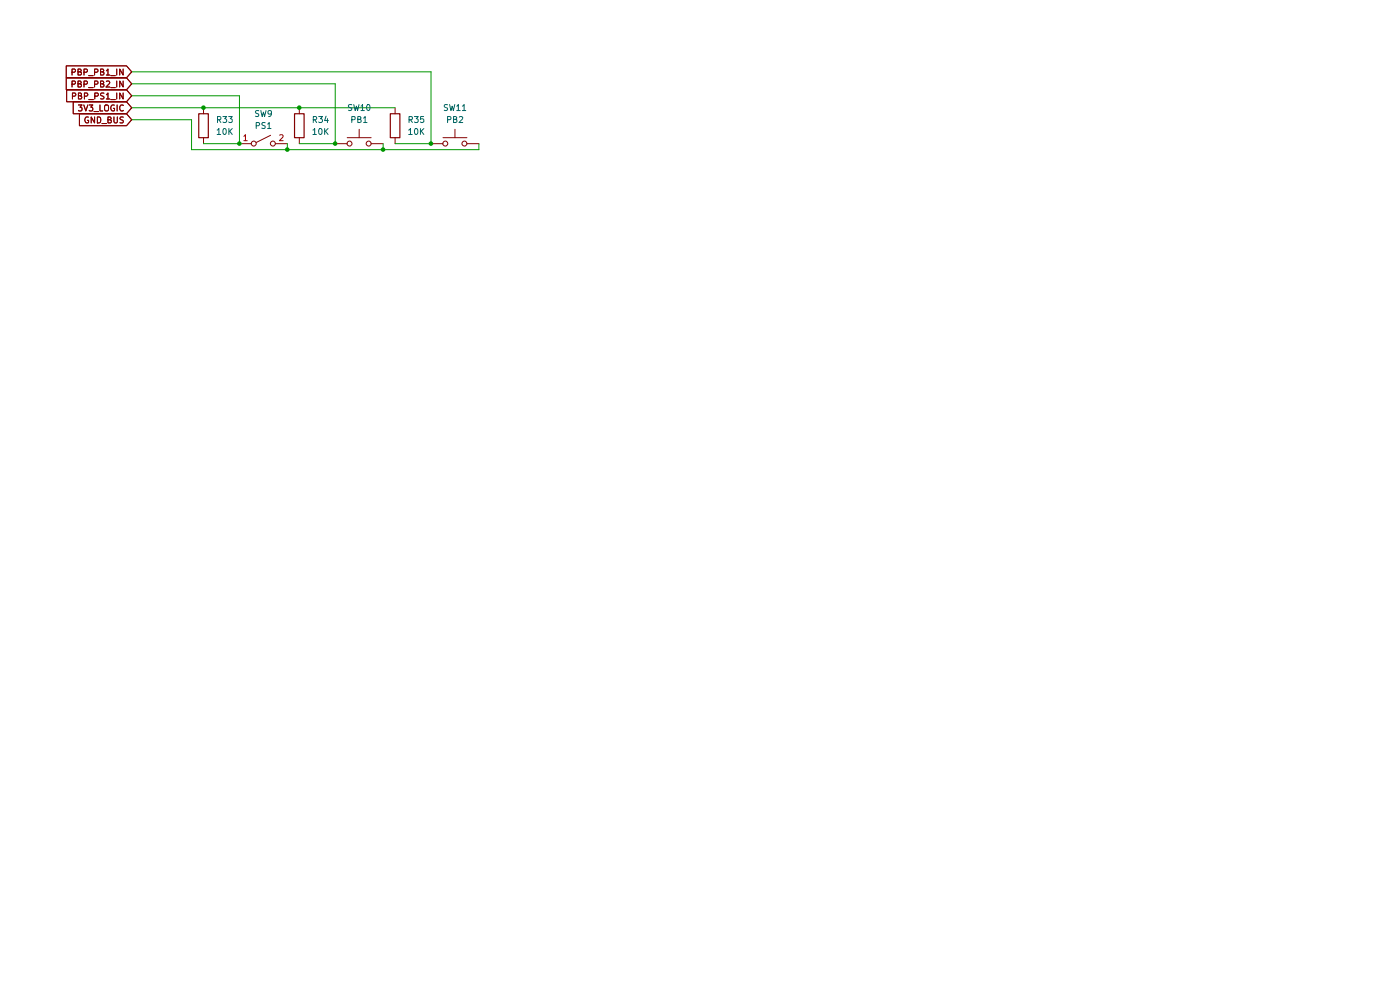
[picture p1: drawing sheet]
(kicad_sch
 (version 20260306)
 (generator "eeschema")
 (generator_version "10.0")
 (paper "A4")
 (lib_symbols
  (symbol "Device:R"
   (pin_numbers (hide yes))
   (pin_names
    (offset 0)) (exclude_from_sim no) (in_bom yes) (on_board yes)
   (in_pos_files yes)
   (duplicate_pin_numbers_are_jumpers no)
   (property "Reference" "R" (at 2.032 0 90) (show_name no) (do_not_autoplace no) (effects (font (size 1.27 1.27))))
   (property "Value" "R" (at 0 0 90) (show_name no) (do_not_autoplace no) (effects (font (size 1.27 1.27))))
   (property "Footprint" "" (at -1.778 0 90) (show_name no) (do_not_autoplace no) (hide yes) (effects (font (size 1.27 1.27))))
   (property "Datasheet" "" (at 0 0 0) (show_name no) (do_not_autoplace no) (hide yes) (effects (font (size 1.27 1.27))))
   (property "Description" "Resistor" (at 0 0 0) (show_name no) (do_not_autoplace no) (hide yes) (effects (font (size 1.27 1.27))))
   (symbol "R_0_1"
    (rectangle (start -1.016 -2.54) (end 1.016 2.54) (stroke (width 0.254) (type default)) (fill (type none))))
   (symbol "R_1_1"
    (pin passive line (at 0 3.81 270) (length 1.27) (name "" (effects (font (size 1.27 1.27)))) (number "1" (effects (font (size 1.27 1.27)))))
    (pin passive line (at 0 -3.81 90) (length 1.27) (name "" (effects (font (size 1.27 1.27)))) (number "2" (effects (font (size 1.27 1.27))))))
   (embedded_fonts no))
  (symbol "Switch:SW_Push"
   (pin_numbers (hide yes))
   (pin_names
    (offset 1.016) (hide yes)) (exclude_from_sim no) (in_bom yes) (on_board yes)
   (in_pos_files yes)
   (duplicate_pin_numbers_are_jumpers no)
   (property "Reference" "SW" (at 1.27 2.54 0) (show_name no) (do_not_autoplace no) (effects (font (size 1.27 1.27)) (justify left)))
   (property "Value" "SW_Push" (at 0 -1.524 0) (show_name no) (do_not_autoplace no) (effects (font (size 1.27 1.27))))
   (property "Footprint" "" (at 0 5.08 0) (show_name no) (do_not_autoplace no) (hide yes) (effects (font (size 1.27 1.27))))
   (property "Datasheet" "" (at 0 5.08 0) (show_name no) (do_not_autoplace no) (hide yes) (effects (font (size 1.27 1.27))))
   (property "Description" "Push button switch, generic, two pins" (at 0 0 0) (show_name no) (do_not_autoplace no) (hide yes) (effects (font (size 1.27 1.27))))
   (symbol "SW_Push_0_1"
    (circle (center -2.032 0) (radius 0.508) (stroke (width 0) (type default)) (fill (type none)))
    (polyline (pts (xy 0 1.27) (xy 0 3.048)) (stroke (width 0) (type default)) (fill (type none)))
    (circle (center 2.032 0) (radius 0.508) (stroke (width 0) (type default)) (fill (type none)))
    (polyline (pts (xy 2.54 1.27) (xy -2.54 1.27)) (stroke (width 0) (type default)) (fill (type none)))
    (pin passive line (at -5.08 0 0) (length 2.54) (name "1" (effects (font (size 1.27 1.27)))) (number "1" (effects (font (size 1.27 1.27)))))
    (pin passive line (at 5.08 0 180) (length 2.54) (name "2" (effects (font (size 1.27 1.27)))) (number "2" (effects (font (size 1.27 1.27))))))
   (embedded_fonts no))
  (symbol "Switch:SW_SPST"
   (pin_names
    (offset 0) (hide yes)) (exclude_from_sim no) (in_bom yes) (on_board yes)
   (in_pos_files yes)
   (duplicate_pin_numbers_are_jumpers no)
   (property "Reference" "SW" (at 0 3.175 0) (show_name no) (do_not_autoplace no) (effects (font (size 1.27 1.27))))
   (property "Value" "SW_SPST" (at 0 -2.54 0) (show_name no) (do_not_autoplace no) (effects (font (size 1.27 1.27))))
   (property "Footprint" "" (at 0 0 0) (show_name no) (do_not_autoplace no) (hide yes) (effects (font (size 1.27 1.27))))
   (property "Datasheet" "" (at 0 0 0) (show_name no) (do_not_autoplace no) (hide yes) (effects (font (size 1.27 1.27))))
   (property "Description" "Single Pole Single Throw (SPST) switch" (at 0 0 0) (show_name no) (do_not_autoplace no) (hide yes) (effects (font (size 1.27 1.27))))
   (symbol "SW_SPST_0_0"
    (circle (center -2.032 0) (radius 0.508) (stroke (width 0) (type default)) (fill (type none)))
    (polyline (pts (xy -1.524 0.254) (xy 1.524 1.778)) (stroke (width 0) (type default)) (fill (type none)))
    (circle (center 2.032 0) (radius 0.508) (stroke (width 0) (type default)) (fill (type none))))
   (symbol "SW_SPST_1_1"
    (pin passive line (at -5.08 0 0) (length 2.54) (name "A" (effects (font (size 1.27 1.27)))) (number "1" (effects (font (size 1.27 1.27)))))
    (pin passive line (at 5.08 0 180) (length 2.54) (name "B" (effects (font (size 1.27 1.27)))) (number "2" (effects (font (size 1.27 1.27))))))
   (embedded_fonts no)))
 (junction
  (at 71.12 30.48)
  (diameter 0)
  (color 0 0 0 0))
 (junction
  (at 60.96 31.75)
  (diameter 0)
  (color 0 0 0 0))
 (junction
  (at 43.18 22.86)
  (diameter 0)
  (color 0 0 0 0))
 (junction
  (at 81.28 31.75)
  (diameter 0)
  (color 0 0 0 0))
 (junction
  (at 63.5 22.86)
  (diameter 0)
  (color 0 0 0 0))
 (junction
  (at 91.44 30.48)
  (diameter 0)
  (color 0 0 0 0))
 (junction
  (at 50.8 30.48)
  (diameter 0)
  (color 0 0 0 0))
 (wire
  (pts (xy 60.96 31.75) (xy 81.28 31.75))
  (stroke (width 0) (type default)))
 (wire
  (pts (xy 81.28 30.48) (xy 81.28 31.75))
  (stroke (width 0) (type default)))
 (wire
  (pts (xy 40.64 25.4) (xy 27.94 25.4))
  (stroke (width 0) (type default)))
 (wire
  (pts (xy 40.64 31.75) (xy 40.64 25.4))
  (stroke (width 0) (type default)))
 (wire
  (pts (xy 43.18 22.86) (xy 63.5 22.86))
  (stroke (width 0) (type default)))
 (wire
  (pts (xy 91.44 15.24) (xy 27.94 15.24))
  (stroke (width 0) (type default)))
 (wire
  (pts (xy 91.44 30.48) (xy 91.44 15.24))
  (stroke (width 0) (type default)))
 (wire
  (pts (xy 81.28 31.75) (xy 101.6 31.75))
  (stroke (width 0) (type default)))
 (wire
  (pts (xy 43.18 30.48) (xy 50.8 30.48))
  (stroke (width 0) (type default)))
 (wire
  (pts (xy 27.94 17.78) (xy 71.12 17.78))
  (stroke (width 0) (type default)))
 (wire
  (pts (xy 60.96 31.75) (xy 40.64 31.75))
  (stroke (width 0) (type default)))
 (wire
  (pts (xy 50.8 20.32) (xy 27.94 20.32))
  (stroke (width 0) (type default)))
 (wire
  (pts (xy 27.94 22.86) (xy 43.18 22.86))
  (stroke (width 0) (type default)))
 (wire
  (pts (xy 50.8 30.48) (xy 50.8 20.32))
  (stroke (width 0) (type default)))
 (wire
  (pts (xy 71.12 17.78) (xy 71.12 30.48))
  (stroke (width 0) (type default)))
 (wire
  (pts (xy 63.5 22.86) (xy 83.82 22.86))
  (stroke (width 0) (type default)))
 (wire
  (pts (xy 63.5 30.48) (xy 71.12 30.48))
  (stroke (width 0) (type default)))
 (wire
  (pts (xy 83.82 30.48) (xy 91.44 30.48))
  (stroke (width 0) (type default)))
 (wire
  (pts (xy 60.96 30.48) (xy 60.96 31.75))
  (stroke (width 0) (type default)))
 (wire
  (pts (xy 101.6 30.48) (xy 101.6 31.75))
  (stroke (width 0) (type default)))
 (global_label "PBP_PS1_IN"
  (shape input)
  (at 27.94 20.32 180)
  (fields_autoplaced yes)
  (effects (font (size 1.27 1.27)) (justify right))
  (property "Intersheetrefs" "${INTERSHEET_REFS}" (at 13.5853 20.32 0) (hide yes) (show_name no) (do_not_autoplace no) (effects (font (size 1.27 1.27)) (justify right))))
 (global_label "GND_BUS"
  (shape input)
  (at 27.94 25.4 180)
  (fields_autoplaced yes)
  (effects (font (size 1.27 1.27)) (justify right))
  (property "Intersheetrefs" "${INTERSHEET_REFS}" (at 16.3067 25.4 0) (hide yes) (show_name no) (do_not_autoplace no) (effects (font (size 1.27 1.27)) (justify right))))
 (global_label "PBP_PB1_IN"
  (shape input)
  (at 27.94 15.24 180)
  (fields_autoplaced yes)
  (effects (font (size 1.27 1.27)) (justify right))
  (property "Intersheetrefs" "${INTERSHEET_REFS}" (at 13.5248 15.24 0) (hide yes) (show_name no) (do_not_autoplace no) (effects (font (size 1.27 1.27)) (justify right))))
 (global_label "PBP_PB2_IN"
  (shape input)
  (at 27.94 17.78 180)
  (fields_autoplaced yes)
  (effects (font (size 1.27 1.27)) (justify right))
  (property "Intersheetrefs" "${INTERSHEET_REFS}" (at 13.5248 17.78 0) (hide yes) (show_name no) (do_not_autoplace no) (effects (font (size 1.27 1.27)) (justify right))))
 (global_label "3V3_LOGIC"
  (shape input)
  (at 27.94 22.86 180)
  (fields_autoplaced yes)
  (effects (font (size 1.27 1.27)) (justify right))
  (property "Intersheetrefs" "${INTERSHEET_REFS}" (at 14.9762 22.86 0) (hide yes) (show_name no) (do_not_autoplace no) (effects (font (size 1.27 1.27)) (justify right))))
 (symbol
  (lib_id "Device:R")
  (at 83.82 26.67 0)
  (unit 1)
  (body_style 1)
  (exclude_from_sim no)
  (in_bom yes)
  (on_board yes)
  (in_pos_files yes)
  (dnp no)
  (fields_autoplaced yes)
  (property "Reference" "R35" (at 86.36 25.3999 0) (show_name no) (do_not_autoplace no) (effects (font (size 1.27 1.27)) (justify left)))
  (property "Value" "10K" (at 86.36 27.9399 0) (show_name no) (do_not_autoplace no) (effects (font (size 1.27 1.27)) (justify left)))
  (property "Footprint" "" (at 82.042 26.67 90) (hide yes) (show_name no) (do_not_autoplace no) (effects (font (size 1.27 1.27))))
  (property "Datasheet" "" (at 83.82 26.67 0) (hide yes) (show_name no) (do_not_autoplace no) (effects (font (size 1.27 1.27))))
  (property "Description" "Resistor" (at 83.82 26.67 0) (hide yes) (show_name no) (do_not_autoplace no) (effects (font (size 1.27 1.27))))
  (pin "1")
  (pin "2"))
 (symbol
  (lib_id "Switch:SW_Push")
  (at 96.52 30.48 0)
  (unit 1)
  (body_style 1)
  (exclude_from_sim no)
  (in_bom yes)
  (on_board yes)
  (in_pos_files yes)
  (dnp no)
  (fields_autoplaced yes)
  (property "Reference" "SW11" (at 96.52 22.86 0) (show_name no) (do_not_autoplace no) (effects (font (size 1.27 1.27))))
  (property "Value" "PB2" (at 96.52 25.4 0) (show_name no) (do_not_autoplace no) (effects (font (size 1.27 1.27))))
  (property "Footprint" "" (at 96.52 25.4 0) (hide yes) (show_name no) (do_not_autoplace no) (effects (font (size 1.27 1.27))))
  (property "Datasheet" "" (at 96.52 25.4 0) (hide yes) (show_name no) (do_not_autoplace no) (effects (font (size 1.27 1.27))))
  (property "Description" "Push button switch, generic, two pins" (at 96.52 30.48 0) (hide yes) (show_name no) (do_not_autoplace no) (effects (font (size 1.27 1.27))))
  (pin "1")
  (pin "2"))
 (symbol
  (lib_id "Switch:SW_SPST")
  (at 55.88 30.48 0)
  (unit 1)
  (body_style 1)
  (exclude_from_sim no)
  (in_bom yes)
  (on_board yes)
  (in_pos_files yes)
  (dnp no)
  (fields_autoplaced yes)
  (property "Reference" "SW9" (at 55.88 24.13 0) (show_name no) (do_not_autoplace no) (effects (font (size 1.27 1.27))))
  (property "Value" "PS1" (at 55.88 26.67 0) (show_name no) (do_not_autoplace no) (effects (font (size 1.27 1.27))))
  (property "Footprint" "" (at 55.88 30.48 0) (hide yes) (show_name no) (do_not_autoplace no) (effects (font (size 1.27 1.27))))
  (property "Datasheet" "" (at 55.88 30.48 0) (hide yes) (show_name no) (do_not_autoplace no) (effects (font (size 1.27 1.27))))
  (property "Description" "Single Pole Single Throw (SPST) switch" (at 55.88 30.48 0) (hide yes) (show_name no) (do_not_autoplace no) (effects (font (size 1.27 1.27))))
  (pin "1")
  (pin "2"))
 (symbol
  (lib_id "Device:R")
  (at 63.5 26.67 0)
  (unit 1)
  (body_style 1)
  (exclude_from_sim no)
  (in_bom yes)
  (on_board yes)
  (in_pos_files yes)
  (dnp no)
  (fields_autoplaced yes)
  (property "Reference" "R34" (at 66.04 25.3999 0) (show_name no) (do_not_autoplace no) (effects (font (size 1.27 1.27)) (justify left)))
  (property "Value" "10K" (at 66.04 27.9399 0) (show_name no) (do_not_autoplace no) (effects (font (size 1.27 1.27)) (justify left)))
  (property "Footprint" "" (at 61.722 26.67 90) (hide yes) (show_name no) (do_not_autoplace no) (effects (font (size 1.27 1.27))))
  (property "Datasheet" "" (at 63.5 26.67 0) (hide yes) (show_name no) (do_not_autoplace no) (effects (font (size 1.27 1.27))))
  (property "Description" "Resistor" (at 63.5 26.67 0) (hide yes) (show_name no) (do_not_autoplace no) (effects (font (size 1.27 1.27))))
  (pin "1")
  (pin "2"))
 (symbol
  (lib_id "Switch:SW_Push")
  (at 76.2 30.48 0)
  (unit 1)
  (body_style 1)
  (exclude_from_sim no)
  (in_bom yes)
  (on_board yes)
  (in_pos_files yes)
  (dnp no)
  (fields_autoplaced yes)
  (property "Reference" "SW10" (at 76.2 22.86 0) (show_name no) (do_not_autoplace no) (effects (font (size 1.27 1.27))))
  (property "Value" "PB1" (at 76.2 25.4 0) (show_name no) (do_not_autoplace no) (effects (font (size 1.27 1.27))))
  (property "Footprint" "" (at 76.2 25.4 0) (hide yes) (show_name no) (do_not_autoplace no) (effects (font (size 1.27 1.27))))
  (property "Datasheet" "" (at 76.2 25.4 0) (hide yes) (show_name no) (do_not_autoplace no) (effects (font (size 1.27 1.27))))
  (property "Description" "Push button switch, generic, two pins" (at 76.2 30.48 0) (hide yes) (show_name no) (do_not_autoplace no) (effects (font (size 1.27 1.27))))
  (pin "1")
  (pin "2"))
 (symbol
  (lib_id "Device:R")
  (at 43.18 26.67 0)
  (unit 1)
  (body_style 1)
  (exclude_from_sim no)
  (in_bom yes)
  (on_board yes)
  (in_pos_files yes)
  (dnp no)
  (fields_autoplaced yes)
  (property "Reference" "R33" (at 45.72 25.3999 0) (show_name no) (do_not_autoplace no) (effects (font (size 1.27 1.27)) (justify left)))
  (property "Value" "10K" (at 45.72 27.9399 0) (show_name no) (do_not_autoplace no) (effects (font (size 1.27 1.27)) (justify left)))
  (property "Footprint" "" (at 41.402 26.67 90) (hide yes) (show_name no) (do_not_autoplace no) (effects (font (size 1.27 1.27))))
  (property "Datasheet" "" (at 43.18 26.67 0) (hide yes) (show_name no) (do_not_autoplace no) (effects (font (size 1.27 1.27))))
  (property "Description" "Resistor" (at 43.18 26.67 0) (hide yes) (show_name no) (do_not_autoplace no) (effects (font (size 1.27 1.27))))
  (pin "1")
  (pin "2"))
 (sheet_instances
  (path ""
   (page "7"))))
